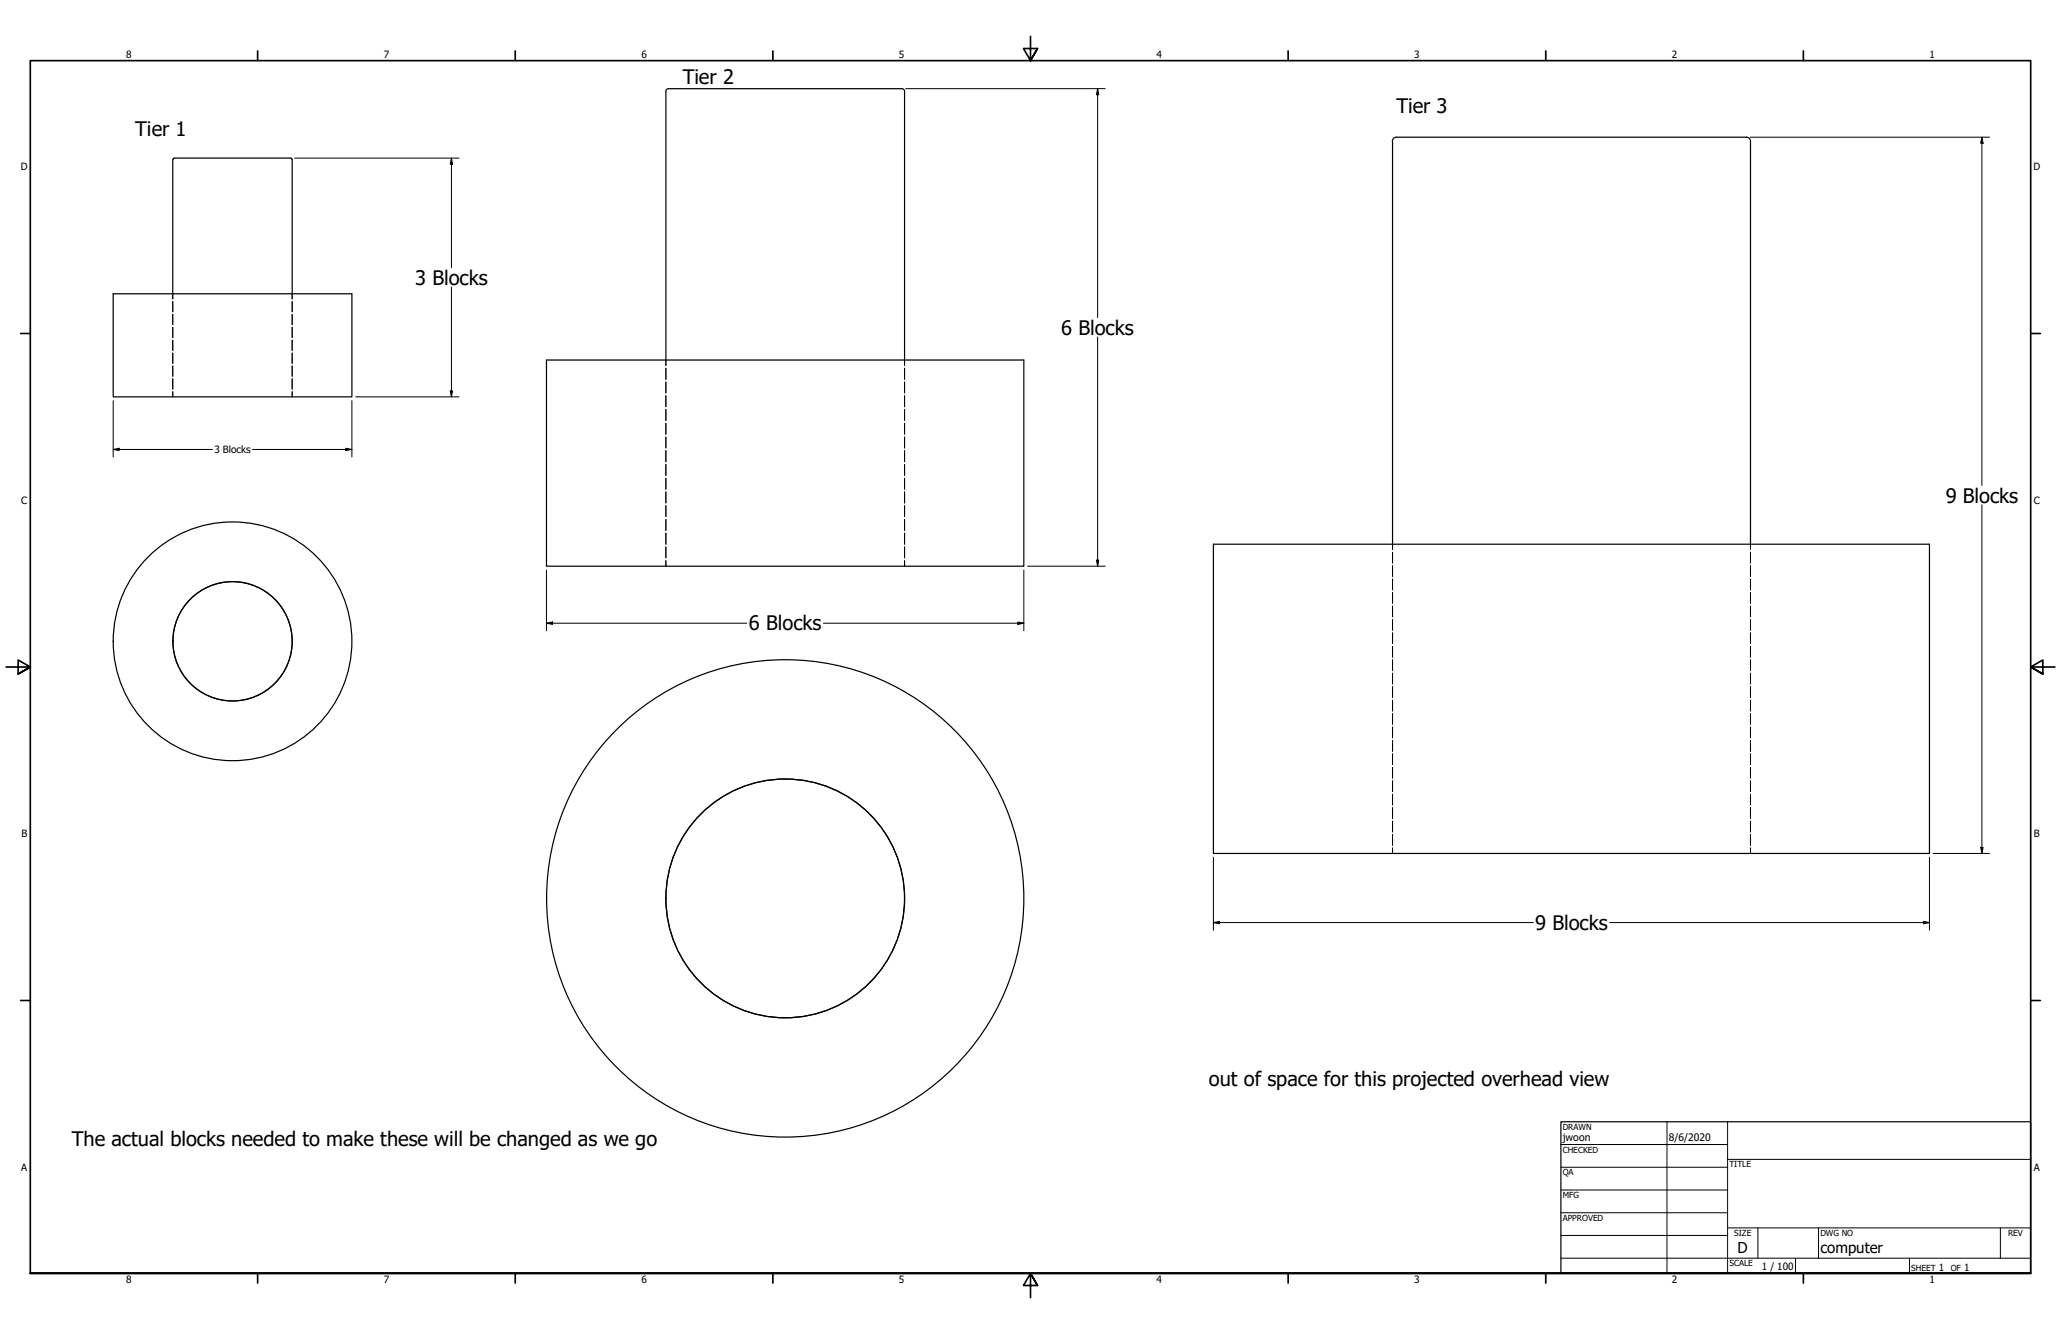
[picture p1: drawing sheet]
<svg xmlns="http://www.w3.org/2000/svg" width="864mm" height="559mm" viewBox="0 0 864 559" stroke-linecap="round" stroke-linejoin="round" font-family="sans-serif">
<!-- layer: Hidden (ANSI) -->
<g fill="none" stroke="#000" stroke-width=".42">
<path d="M72.4 123.1v2.1M72.4 126.3v4.3M72.4 131.7v4.3M72.4 137.1v4.3M122.4 123.1v2.1M122.4 126.3v4.3M122.4 131.7v4.3M122.4 137.1v4.3M72.4 142.5v4.3M72.4 147.9v4.3M72.4 153.3v4.3M72.4 158.7v4.3"/>
<path d="M122.4 142.5v4.3M122.4 147.9v4.3M122.4 153.3v4.3M122.4 158.7v4.3M279 150.8v2.3M279 154.2v4.7M379 150.8v2.3M379 154.2v4.7M72.4 164.1v2.1M122.4 164.1v2.1M279 160v4.6M279 165.8v4.6"/>
<path d="M279 171.5v4.6M279 177.3v4.6M379 160v4.6M379 165.8v4.6M379 171.5v4.6M379 177.3v4.6M279 183.1v4.5M279 188.8v4.6M279 194.6v4.5M379 183.1v4.5M379 188.8v4.6M379 194.6v4.5"/>
<path d="M279 200.3v4.6M279 206.1v4.6M279 211.8v4.6M279 217.6v4.6M379 200.3v4.6M379 206.1v4.6M379 211.8v4.6M379 217.6v4.6M279 223.3v4.7M279 229.1v4.6M279 234.9v2.3M379 223.3v4.7"/>
<path d="M379 229.1v4.6M379 234.9v2.3M583.5 228v2.2M583.5 231.3v4.5M583.5 237v4.5M733.5 228v2.2M733.5 231.3v4.5M733.5 237v4.5M583.5 242.6v4.5M583.5 248.2v4.5M583.5 253.9v4.5M583.5 259.5v4.5"/>
<path d="M733.5 242.6v4.5M733.5 248.2v4.5M733.5 253.9v4.5M733.5 259.5v4.5M583.5 265.1v4.5M583.5 270.8v4.5M583.5 276.4v4.5M733.5 265.1v4.5M733.5 270.8v4.5M733.5 276.4v4.5M583.5 282v4.5M583.5 287.7v4.5"/>
<path d="M583.5 293.3v4.5M583.5 298.9v4.5M733.5 282v4.5M733.5 287.7v4.5M733.5 293.3v4.5M733.5 298.9v4.5M583.5 304.5v4.6M583.5 310.2v4.5M583.5 315.8v4.5M733.5 304.5v4.6M733.5 310.2v4.5M733.5 315.8v4.5"/>
<path d="M583.5 321.4v4.5M583.5 327.1v4.5M583.5 332.7v4.5M583.5 338.3v4.5M733.5 321.4v4.5M733.5 327.1v4.5M733.5 332.7v4.5M733.5 338.3v4.5M583.5 344v4.5M583.5 349.6v4.5M583.5 355.2v2.3M733.5 344v4.5"/>
<path d="M733.5 349.6v4.5M733.5 355.2v2.3"/>
</g>
<!-- layer: Visible (ANSI) -->
<g fill="none" stroke="#000" stroke-width=".51">
<path d="M279 38.3v112.5M377.9 37.1h-97.8l-.6 .3-.5 .9M377.9 37.1l.7 .3 .4 .9M379 38.3v112.5M72.4 66.8v56.3M73 66.2h48.9M73 66.3l-.5 .5M121.9 66.3l.5 .5v56.3M47.4 123.1h100v43.1h-100zM229 150.8h200v86.4h-200zM508.4 228h300.1v129.5h-300.1zM583.5 228l-.1-168.9 .5-1.1 1.3-.5h146.6l1.2 .5 .5 1.2v168.8"/>
<circle cx="97.4" cy="268.6" r="25"/>
<circle cx="97.4" cy="268.6" r="50"/>
<circle cx="329" cy="376.3" r="50"/>
<circle cx="329" cy="376.3" r="100"/>
</g>
<!-- layer: Border (ANSI) -->
<g fill="none" stroke="#000" stroke-width=".7">
<path d="M431.8 15.2v10.2l-2.9-5.1h5.8l-2.9 5.1 2.9-5.1M107.9 21.3v4.1M215.9 21.3v4.1M323.8 21.3v4.1M539.8 21.3v4.1M647.7 21.3v4.1M755.6 21.3v4.1M8.6 139.7h4.1M850.9 139.7h4.1M2.5 279.4h10.2l-5.1-2.9v5.8l5.1-2.9-5.1 2.9M861.1 279.4h-10.2l5.1-2.9v5.8l-5.1-2.9 5.1 2.9M8.6 419.1h4.1"/>
<path d="M850.9 419.1h4.1M12.7 533.4v-508h838.2v508h-838.2h838.2M107.9 533.4v4.1M215.9 533.4v4.1M323.8 533.4v4.1M434.7 538.5l-2.9-5.1 2.9 5.1h-5.8l2.9-5.1v10.2M539.8 533.4v4.1M647.7 533.4v4.1M755.6 533.4v4.1"/>
</g>
<!-- layer: Title (ANSI) -->
<g fill="none" stroke="#000" stroke-width=".42">
<path d="M654 479.4h69.9M698.5 469.9v63.5M723.9 469.9v63.5M654 488.9h69.9M654 498.5h69.9M723.9 485.6h127M654 508h69.9M654 517.5h69.9M723.9 514.3h127M736.6 514.3v12.7M762 514.3v12.7M838.2 514.3v12.7"/>
<path d="M654 527h196.9M752.3 527v6.4M800.1 527v6.4"/>
</g>
<path d="M654 469.9h196.9v63.5h-196.9z" fill="none" stroke="#000" stroke-width=".51"/>
<!-- layer: Dimension (ANSI) -->
<g fill="none" stroke="#000" stroke-width=".42">
<path d="M379.5 37.1h83.6M459.9 37.1l.5 2.6h-1zM459.9 37.1v95.9M733.4 57.5h100.2M830.5 57.5l.5 2.5h-1.1zM830.5 57.5v145.9M123.4 66.2h68.9M189.2 66.2l.4 2.6h-.9zM189.2 66.2v45.9M189.2 120.2v46M459.9 141.2v96M47.4 167.8v23.7"/>
<path d="M147.4 167.8v23.7M149 166.2h43.3M188.7 163.8h.9l-.4 2.4zM47.4 188.3l2.5-.5v.9zM47.4 188.3h41.6M105.8 188.3h41.6M144.9 187.8l2.5 .5-2.5 .4zM830.5 211.5v146M229 238.8v25.4M429 238.8v25.4M430.6 237.2h32.5M459.4 234.6h1l-.5 2.6z"/>
<path d="M229 261l2.5-.5v1.1zM229 261h84M345 261h84M426.5 260.5l2.5 .5-2.5 .6zM508.4 359.1v30.5M808.5 359.1v30.5M810.1 357.5h23.5M829.9 355h1.1l-.5 2.5zM508.4 386.5l2.6-.5v1zM508.4 386.5h134.1M674.4 386.5h134.1M805.9 386l2.6 .5-2.6 .5z"/>
</g>
<g fill="#000">
<path d="M459.9 37.1l.5 2.6h-1z" fill-rule="evenodd"/>
<path d="M189.2 66.2l.4 2.6h-.9z" fill-rule="evenodd"/>
<path d="M830.5 57.5l.5 2.5h-1.1z" fill-rule="evenodd"/>
<path d="M188.7 163.8h.9l-.4 2.4z" fill-rule="evenodd"/>
<path d="M47.4 188.3l2.5-.5v.9z" fill-rule="evenodd"/>
<path d="M144.9 187.8l2.5 .5-2.5 .4z" fill-rule="evenodd"/>
<path d="M459.4 234.6h1l-.5 2.6z" fill-rule="evenodd"/>
<path d="M229 261l2.5-.5v1.1z" fill-rule="evenodd"/>
<path d="M426.5 260.5l2.5 .5-2.5 .6z" fill-rule="evenodd"/>
<path d="M829.9 355h1.1l-.5 2.5z" fill-rule="evenodd"/>
<path d="M508.4 386.5l2.6-.5v1z" fill-rule="evenodd"/>
<path d="M805.9 386l2.6 .5-2.6 .5z" fill-rule="evenodd"/>
</g>
<g font-size="8.4">
<text x="286.1" y="35.4">Tier 2</text>
<text x="585.2" y="47.4">Tier 3</text>
<text x="56.7" y="56.8">Tier 1</text>
<text x="173.9" y="119.3">3 Blocks</text>
<text x="444.7" y="140.2">6 Blocks</text>
<text x="815.3" y="210.5">9 Blocks</text>
<text x="313.8" y="264.1">6 Blocks</text>
<text x="643.3" y="389.5">9 Blocks</text>
<text x="506.5" y="455">out of space for this projected overhead view</text>
<text x="30.1" y="480.3">The actual blocks needed to make these will be changed as we go</text>
</g>
<g font-size="6.3">
<text x="728.1" y="524.9">D</text>
<text x="762.8" y="525">computer</text>
</g>
<g font-size="4.3">
<text x="654.8" y="477.8">jwoon</text>
<text x="699.3" y="478">8/6/2020</text>
</g>
<g font-size="4.2">
<text x="52.8" y="24.4">8</text>
<text x="160.8" y="24.4">7</text>
<text x="268.7" y="24.4">6</text>
<text x="376.7" y="24.4">5</text>
<text x="484.6" y="24.4">4</text>
<text x="592.6" y="24.4">3</text>
<text x="700.5" y="24.4">2</text>
<text x="808.5" y="24.4">1</text>
<text x="8.8" y="71.4">D</text>
<text x="852" y="71.4">D</text>
<text x="89.9" y="189.8">3 Blocks</text>
<text x="8.9" y="211.1">C</text>
<text x="852.2" y="211.1">C</text>
<text x="9" y="350.8">B</text>
<text x="852.2" y="350.8">B</text>
<text x="8.9" y="490.5">A</text>
<text x="852.2" y="490.5">A</text>
<text x="738.2" y="532">1 / 100</text>
<text x="812.4" y="532.6">1</text>
<text x="823" y="532.6">1</text>
<text x="52.8" y="537.5">8</text>
<text x="160.8" y="537.5">7</text>
<text x="268.7" y="537.5">6</text>
<text x="376.7" y="537.5">5</text>
<text x="484.6" y="537.5">4</text>
<text x="592.6" y="537.5">3</text>
<text x="700.5" y="537.5">2</text>
<text x="808.5" y="537.5">1</text>
</g>
<g font-size="3.5">
<text x="654.8" y="473.2">DRAWN</text>
<text x="654.8" y="482.8">CHECKED</text>
<text x="724.7" y="488.9">TITLE</text>
<text x="654.8" y="492.3">QA</text>
<text x="654.8" y="501.8">MFG</text>
<text x="654.8" y="511.4">APPROVED</text>
<text x="726.7" y="517.7">SIZE</text>
<text x="762.8" y="517.7">DWG NO</text>
<text x="841.4" y="517.7">REV</text>
<text x="724.7" y="530.4">SCALE</text>
<text x="800.9" y="532.6">SHEET</text>
<text x="817.4" y="532.6">OF</text>
</g>
</svg>
